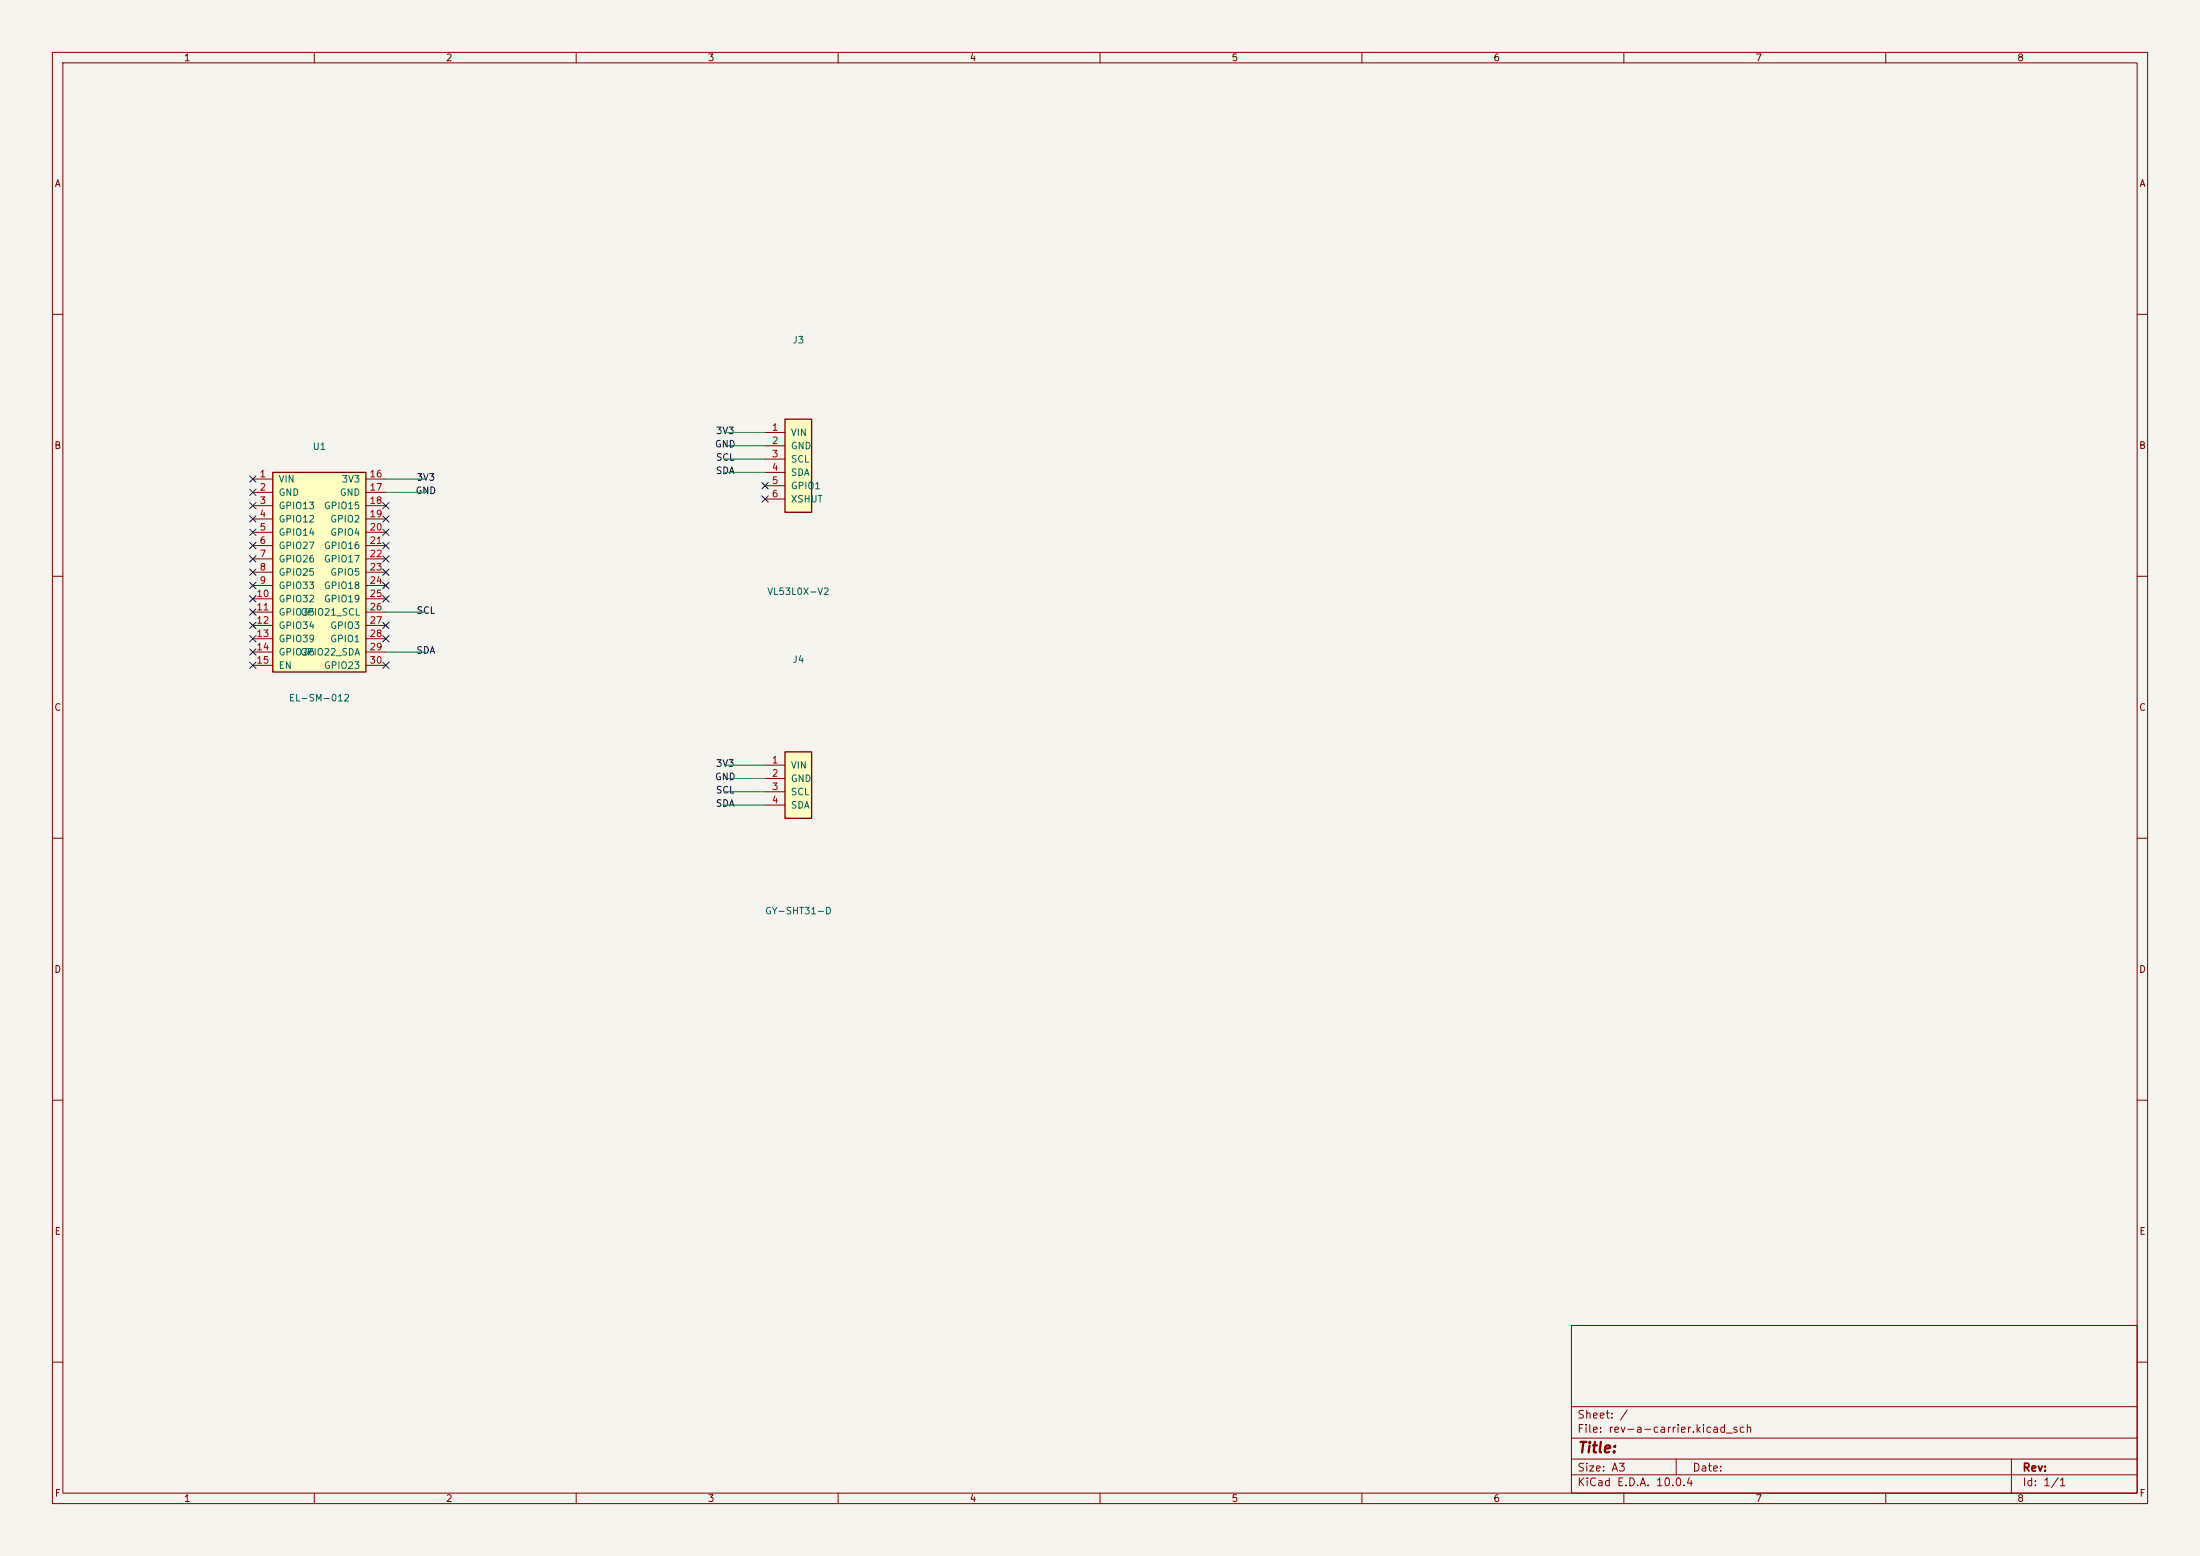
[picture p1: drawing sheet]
<svg xmlns="http://www.w3.org/2000/svg" width="420mm" height="297mm" viewBox="0 0 420 297" stroke-linecap="round" stroke-linejoin="round" font-family="sans-serif">
<path d="M0 0h420v297h-420z" fill="#f5f4ef" stroke="#f5f4ef" stroke-width=".19"/>
<g fill="none" stroke="#840000" stroke-width=".19">
<path d="M10 10h400v277h-400zM12 12h396v273h-396zM60 10v2M110 10v2M160 10v2M210 10v2M260 10v2M310 10v2M360 10v2M10 60h2M408 60h2M10 110h2"/>
<path d="M408 110h2M10 160h2M408 160h2M10 210h2M408 210h2M300 253h108v32h-108zM10 260h2M300 278.5h108M300 274.5h108M300 268.5h108M320 278.5v3M384 278.5v6.5"/>
<path d="M408 260h2M60 285v2M110 285v2M160 285v2M210 285v2M260 285v2M300 281.5h108M310 285v2M360 285v2"/>
</g>
<path d="M52.1 90.2h17.7v38.1h-17.7z" fill="#ffffc2"/>
<path d="M52.1 90.2h17.7v38.1h-17.7z" fill="none" stroke="#840000" stroke-width=".25"/>
<g fill="none" stroke="#840000" stroke-width=".19">
<path d="M48.3 91.4h3.8M48.3 94h3.8M48.3 96.5h3.8M48.3 99.1h3.8M69.8 91.4h3.9M69.8 94h3.9M69.8 96.5h3.9M69.8 99.1h3.9M48.3 101.6h3.8M48.3 104.1h3.8M48.3 106.7h3.8M48.3 109.2h3.8"/>
<path d="M48.3 111.8h3.8M48.3 114.3h3.8M48.3 116.8h3.8M48.3 119.4h3.8M69.8 101.6h3.9M69.8 104.1h3.9M69.8 106.7h3.9M69.8 109.2h3.9M69.8 111.8h3.9M69.8 114.3h3.9M69.8 116.8h3.9M69.8 119.4h3.9"/>
<path d="M48.3 121.9h3.8M48.3 124.5h3.8M48.3 127h3.8M69.8 121.9h3.9M69.8 124.5h3.9M69.8 127h3.9"/>
</g>
<path d="M149.9 143.5h5v12.7h-5z" fill="#ffffc2"/>
<path d="M149.9 143.5h5v12.7h-5z" fill="none" stroke="#840000" stroke-width=".25"/>
<path d="M146 146.1h3.9M146 148.6h3.9M146 151.1h3.9M146 153.7h3.9" fill="none" stroke="#840000" stroke-width=".19"/>
<path d="M149.9 80h5v17.8h-5z" fill="#ffffc2"/>
<path d="M149.9 80h5v17.8h-5z" fill="none" stroke="#840000" stroke-width=".25"/>
<path d="M146 82.6h3.9M146 85.1h3.9M146 87.6h3.9M146 90.2h3.9M146 92.7h3.9M146 95.3h3.9" fill="none" stroke="#840000" stroke-width=".19"/>
<path d="M73.7 94h7.6M73.7 91.4h7.6M138.4 87.6h7.6M138.4 90.2h7.6M138.4 82.6h7.6M138.4 85.1h7.6M73.7 116.8h7.6M73.7 124.5h7.6M138.4 153.7h7.6M138.4 146.1h7.6M138.4 148.6h7.6M138.4 151.1h7.6" fill="none" stroke="#009600" stroke-width=".19"/>
<g fill="none" stroke="#000084" stroke-width=".19">
<path d="M47.7 90.8l1.2 1.2M47.7 93.4l1.2 1.2M47.7 95.9l1.2 1.2M47.7 98.5l1.2 1.2M48.9 90.8l-1.2 1.2M48.9 93.4l-1.2 1.2M48.9 95.9l-1.2 1.2M48.9 98.5l-1.2 1.2M73.1 95.9l1.2 1.2M73.1 98.5l1.2 1.2M74.3 95.9l-1.2 1.2M74.3 98.5l-1.2 1.2"/>
<path d="M145.4 92.1l1.3 1.2M145.4 94.6l1.3 1.3M146.7 92.1l-1.3 1.2M146.7 94.6l-1.3 1.3M47.7 101l1.2 1.2M47.7 103.5l1.2 1.2M47.7 106.1l1.2 1.2M47.7 108.6l1.2 1.2M47.7 111.2l1.2 1.2M47.7 113.7l1.2 1.2M47.7 116.2l1.2 1.2M47.7 118.8l1.2 1.2"/>
<path d="M48.9 101l-1.2 1.2M48.9 103.5l-1.2 1.2M48.9 106.1l-1.2 1.2M48.9 108.6l-1.2 1.2M48.9 111.2l-1.2 1.2M48.9 113.7l-1.2 1.2M48.9 116.2l-1.2 1.2M48.9 118.8l-1.2 1.2M73.1 111.2l1.2 1.2M73.1 108.6l1.2 1.2M73.1 118.8l1.2 1.2M73.1 113.7l1.2 1.2"/>
<path d="M73.1 101l1.2 1.2M73.1 103.5l1.2 1.2M73.1 106.1l1.2 1.2M74.3 111.2l-1.2 1.2M74.3 108.6l-1.2 1.2M74.3 118.8l-1.2 1.2M74.3 113.7l-1.2 1.2M74.3 101l-1.2 1.2M74.3 103.5l-1.2 1.2M74.3 106.1l-1.2 1.2M47.7 121.3l1.2 1.2M47.7 123.9l1.2 1.2"/>
<path d="M47.7 126.4l1.2 1.2M48.9 121.3l-1.2 1.2M48.9 123.9l-1.2 1.2M48.9 126.4l-1.2 1.2M73.1 126.4l1.2 1.2M73.1 121.3l1.2 1.2M74.3 126.4l-1.2 1.2M74.3 121.3l-1.2 1.2"/>
</g>
<text font-size="2" fill="#840000" x="301" y="277.8">Title:</text>
<g font-size="1.5" fill="#840000">
<text x="301" y="273.8">File: rev-a-carrier.kicad_sch</text>
<text x="301" y="271.1">Sheet: /</text>
<text x="301" y="281.2">Size: A3</text>
<text x="323" y="281.2">Date:</text>
<text x="386" y="281.2">Rev:</text>
<text x="301" y="284">KiCad E.D.A. 10.0.4</text>
<text x="386" y="284">Id: 1/1</text>
</g>
<g font-size="1.3" fill="#840000">
<text x="35" y="12">1</text>
<text x="85" y="12">2</text>
<text x="135" y="12">3</text>
<text x="185" y="12">4</text>
<text x="235" y="12">5</text>
<text x="285" y="12">6</text>
<text x="335" y="12">7</text>
<text x="385" y="12">8</text>
<text x="10.3" y="36">A</text>
<text x="408.3" y="36">A</text>
<text x="10.3" y="86">B</text>
<text x="408.2" y="86">B</text>
<text x="10.3" y="136">C</text>
<text x="408.2" y="136">C</text>
<text x="10.3" y="186">D</text>
<text x="408.2" y="186">D</text>
<text x="10.3" y="236">E</text>
<text x="408.3" y="236">E</text>
<text x="10.3" y="286">F</text>
<text x="35" y="287">1</text>
<text x="85" y="287">2</text>
<text x="135" y="287">3</text>
<text x="185" y="287">4</text>
<text x="235" y="287">5</text>
<text x="285" y="287">6</text>
<text x="335" y="287">7</text>
<text x="385" y="287">8</text>
<text x="408.3" y="286">F</text>
</g>
<g font-size="1.3" fill="#006464">
<text x="151.2" y="65.9">J3</text>
<text x="150.9" y="83.5">VIN</text>
<text x="59.6" y="86.2">U1</text>
<text x="150.9" y="86.1">GND</text>
<text x="150.9" y="88.6">SCL</text>
<text x="53.1" y="92.4">VIN</text>
<text x="53.1" y="95">GND</text>
<text x="64.8" y="95">GND</text>
<text x="65.1" y="92.4">3V3</text>
<text x="150.9" y="91.1">SDA</text>
<text x="150.9" y="93.7">GPIO1</text>
<text x="53.1" y="97.5">GPIO13</text>
<text x="53.1" y="100">GPIO12</text>
<text x="61.7" y="97.5">GPIO15</text>
<text x="62.9" y="100">GPIO2</text>
<text x="150.9" y="96.2">XSHUT</text>
<text x="53.1" y="102.6">GPIO14</text>
<text x="53.1" y="105.1">GPIO27</text>
<text x="53.1" y="107.7">GPIO26</text>
<text x="61.7" y="105.1">GPIO16</text>
<text x="61.7" y="107.7">GPIO17</text>
<text x="62.9" y="102.6">GPIO4</text>
<text x="53.1" y="110.2">GPIO25</text>
<text x="53.1" y="112.7">GPIO33</text>
<text x="61.7" y="112.7">GPIO18</text>
<text x="62.9" y="110.2">GPIO5</text>
<text x="146.4" y="113.9">VL53L0X-V2</text>
<text x="53.1" y="115.3">GPIO32</text>
<text x="53.1" y="117.8">GPIO35</text>
<text x="57.3" y="117.8">GPIO21_SCL</text>
<text x="61.7" y="115.3">GPIO19</text>
<text x="53.1" y="120.4">GPIO34</text>
<text x="53.1" y="122.9">GPIO39</text>
<text x="53.1" y="125.4">GPIO36</text>
<text x="57.2" y="125.4">GPIO22_SDA</text>
<text x="62.9" y="120.4">GPIO3</text>
<text x="62.9" y="122.9">GPIO1</text>
<text x="53.1" y="128">EN</text>
<text x="61.7" y="128">GPIO23</text>
<text x="151.2" y="126.8">J4</text>
<text x="55.1" y="134.2">EL-SM-012</text>
<text x="150.9" y="147">VIN</text>
<text x="150.9" y="149.6">GND</text>
<text x="150.9" y="152.1">SCL</text>
<text x="150.9" y="154.6">SDA</text>
<text x="145.9" y="174.8">GY-SHT31-D</text>
</g>
<g font-size="1.3" fill="#0f0f0f">
<text x="136.6" y="83.2">3V3</text>
<text x="136.4" y="85.7">GND</text>
<text x="136.6" y="88.3">SCL</text>
<text x="79.2" y="94.6">GND</text>
<text x="79.4" y="92.1">3V3</text>
<text x="136.5" y="90.8">SDA</text>
<text x="79.4" y="117.5">SCL</text>
<text x="79.4" y="125.1">SDA</text>
<text x="136.4" y="149.2">GND</text>
<text x="136.6" y="146.7">3V3</text>
<text x="136.5" y="154.3">SDA</text>
<text x="136.6" y="151.8">SCL</text>
</g>
<g font-size="1.3" fill="#a90000">
<text x="147.2" y="82.5">1</text>
<text x="147.2" y="85.1">2</text>
<text x="147.2" y="87.6">3</text>
<text x="49.5" y="91.4">1</text>
<text x="49.5" y="94">2</text>
<text x="70.4" y="91.4">16</text>
<text x="70.4" y="94">17</text>
<text x="147.2" y="90.1">4</text>
<text x="147.2" y="92.7">5</text>
<text x="147.2" y="95.2">6</text>
<text x="49.5" y="96.5">3</text>
<text x="49.5" y="99">4</text>
<text x="49.5" y="101.6">5</text>
<text x="70.4" y="96.5">18</text>
<text x="70.4" y="99">19</text>
<text x="70.4" y="101.6">20</text>
<text x="49.5" y="104.1">6</text>
<text x="49.5" y="106.7">7</text>
<text x="70.4" y="104.1">21</text>
<text x="70.4" y="106.7">22</text>
<text x="49.5" y="109.2">8</text>
<text x="49.5" y="111.7">9</text>
<text x="70.4" y="109.2">23</text>
<text x="70.4" y="111.7">24</text>
<text x="48.9" y="114.3">10</text>
<text x="48.9" y="116.8">11</text>
<text x="48.9" y="119.4">12</text>
<text x="70.4" y="114.3">25</text>
<text x="70.4" y="116.8">26</text>
<text x="70.4" y="119.4">27</text>
<text x="48.9" y="121.9">13</text>
<text x="48.9" y="124.4">14</text>
<text x="70.4" y="121.9">28</text>
<text x="70.4" y="124.4">29</text>
<text x="48.9" y="127">15</text>
<text x="70.4" y="127">30</text>
<text x="147.2" y="146">1</text>
<text x="147.2" y="148.6">2</text>
<text x="147.2" y="151.1">3</text>
<text x="147.2" y="153.6">4</text>
</g>
</svg>
